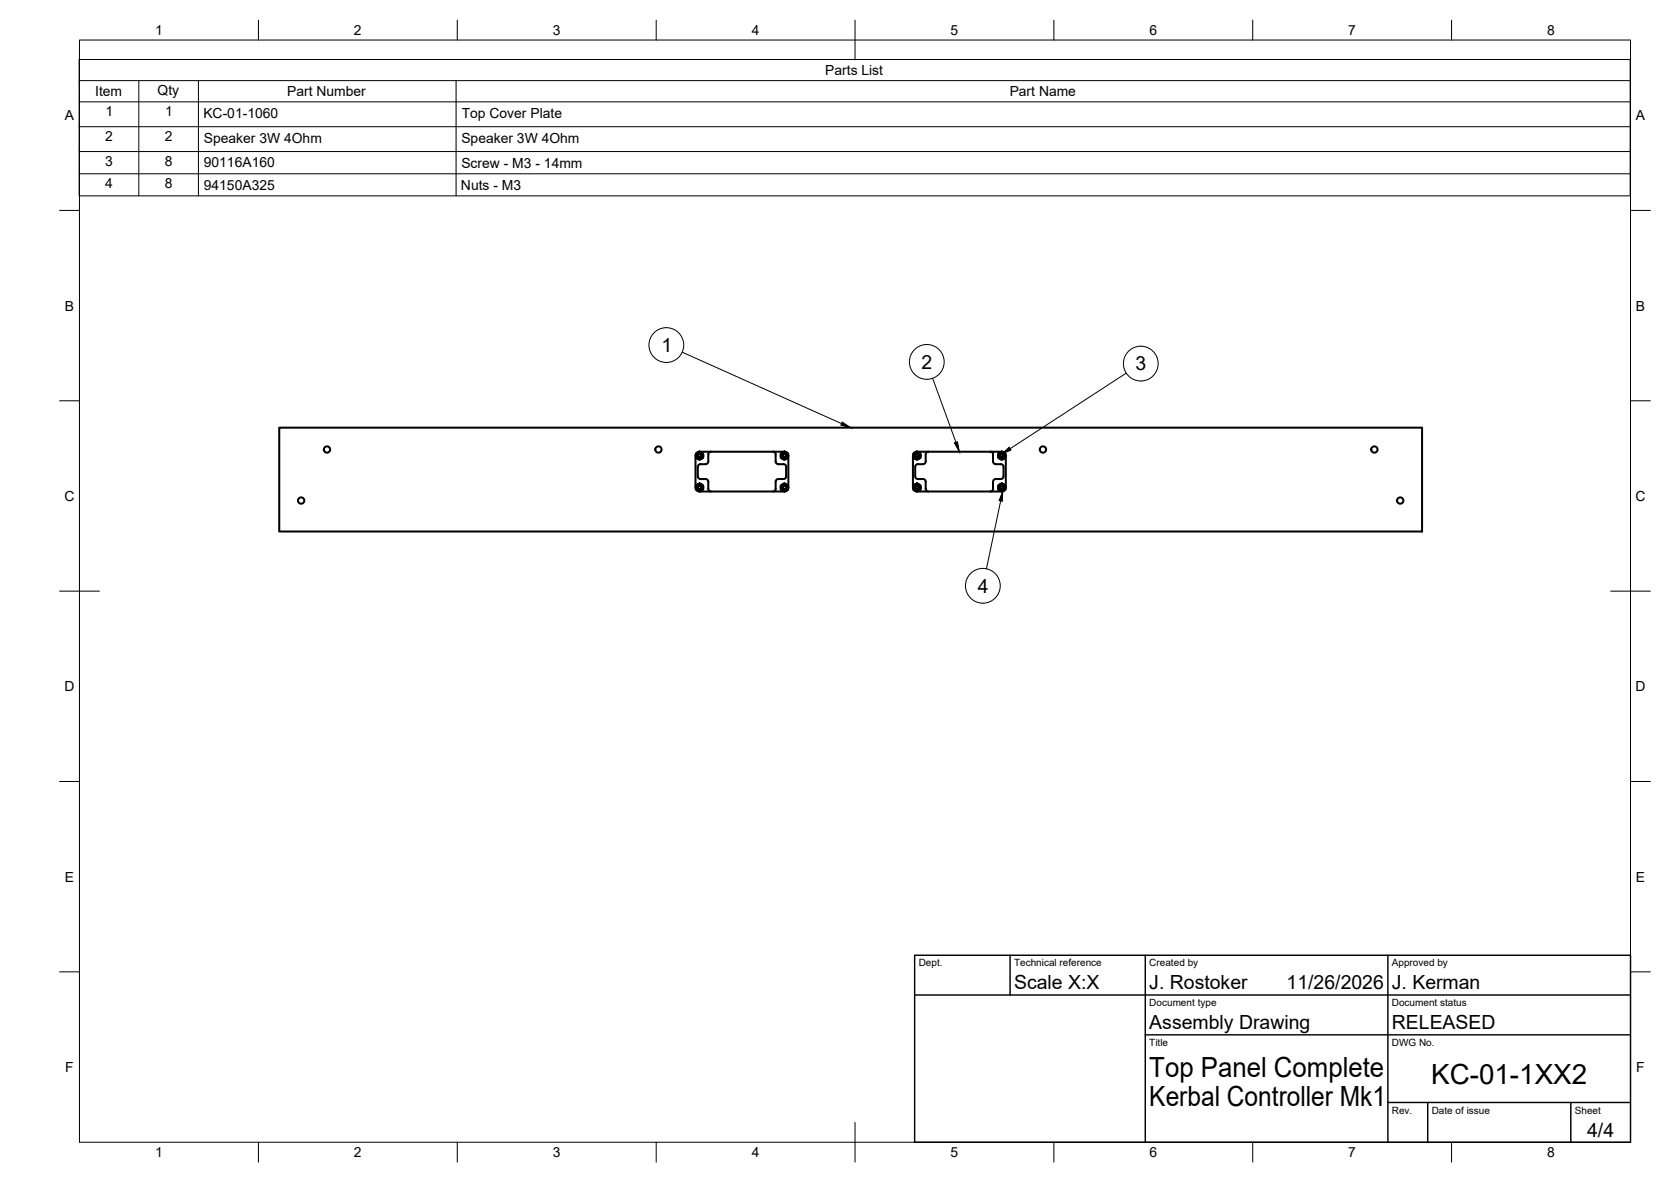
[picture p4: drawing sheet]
<svg xmlns="http://www.w3.org/2000/svg" width="420mm" height="297mm" viewBox="0 0 420 297" stroke-linecap="round" stroke-linejoin="round" font-family="sans-serif">
<!-- layer: Visible -->
<g fill="none" stroke="#000" stroke-width=".51">
<path d="M70.2 107.5h287.4v26.1h-287.4zM175 114l.3-.2a.93 .93 0 0 1 1.5 .5v.1a.95 .95 0 0 1-1.1 1.1l-.2-.1a1.02 1.02 0 0 1-.5-1.4zM175 114.1v8.8M175.4 114.6l.2 .3M175.5 119.7a.67 .67 0 0 0 .6 .7h1.3M175.7 114.9l-.2-.5 .3-.3 .4 .1 .1 .5-.3 .3-.4-.1 .5 .1 .3-.4-.1-.4-.4-.2-.4 .2-.1 .4 .2 .3h.4M175.8 113.5l-.7 .4M176 113.5h21.1M176.1 116.7h1.3M176.1 116.6a.67 .67 0 0 0-.6 .7v2.4M178.8 113.5a.67 .67 0 0 0-.7 .7v1.8a.67 .67 0 0 1-.7 .6M194.4 113.5a.67 .67 0 0 1 .6 .7v1.8a.67 .67 0 0 0 .7 .6"/>
<path d="M195.7 116.7h1.3M196.3 114l.4-.2a.93 .93 0 0 1 1.4 .5v.1a.95 .95 0 0 1-1.1 1.1l-.1-.1a1.02 1.02 0 0 1-.6-1.4zM196.7 114.6l.2 .3h.5M196.7 114.6l.2-.5h.6l.2 .5-.3 .4-.4-.1 .6-.1v-.6l-.4-.1-.4 .2v.3l.3 .3M196.8 114.6l.2 .3M197 116.6a.67 .67 0 0 1 .7 .7M197.4 113.5l.7 .4M197.7 117.3v2.4M197.7 119.7a.67 .67 0 0 1-.7 .7h-1.3a.67 .67 0 0 0-.7 .6v1.9a.67 .67 0 0 1-.6 .6M198.2 114.1v.4M198.2 114.5v8M229.6 114.1v8.8"/>
<path d="M229.6 114l.4-.2a.93 .93 0 0 1 1.5 .5v.1a.95 .95 0 0 1-1.1 1.1l-.2-.1a1.02 1.02 0 0 1-.6-1.4zM230.1 114.6l.3 .3h.3M230.1 114.6l.2-.5h.5l.3 .5-.3 .4-.5-.1 .6-.1v-.6l-.4-.1-.3 .2v.3l.2 .3M230.1 114.6l.2 .3M230.1 119.7a.67 .67 0 0 0 .7 .7h1.3a.67 .67 0 0 1 .7 .6l-.1 1.9 .3 .4 .4 .2M230.4 113.5l-.7 .4M230.7 113.5h21.1M230.8 116.7h1.3M230.8 116.6a.67 .67 0 0 0-.7 .7v2.4M233.4 113.5a.67 .67 0 0 0-.6 .7l-.1 1.8a.63 .63 0 0 1-.6 .6M249 113.5a.63 .63 0 0 1 .7 .7v1.8a.67 .67 0 0 0 .7 .6M250.4 116.7h1.3"/>
<path d="M251 114l.3-.2a.96 .96 0 0 1 1.5 .4v.2a.95 .95 0 0 1-1.1 1.1l-.2-.1a1.02 1.02 0 0 1-.5-1.4zM251.4 114.6l.3 .3h.4M251.4 114.6l.2-.5h.6l.2 .5-.3 .4-.5-.1h.6v-.7l-.3-.1-.4 .2v.3l.2 .3M251.4 114.6l.2 .3M251.7 116.6a.67 .67 0 0 1 .6 .7v2.4M252 113.5l.7 .4M252.3 119.7a.67 .67 0 0 1-.6 .7h-1.3a.67 .67 0 0 0-.7 .6v1.9a.63 .63 0 0 1-.7 .6M252.8 114.1v8.8M175 122l.3-.2a.93 .93 0 0 1 1.5 .5v.1a.95 .95 0 0 1-1.1 1.1l-.2-.1a1.02 1.02 0 0 1-.5-1.4zM175.1 123.1l.7 .4M175.4 122.6l.2 .3M175.7 122.9l-.2-.3v-.3l.5-.2 .3 .3v.3l-.3 .3-.4-.1"/>
<path d="M176 123.5h21.1M176 122.9h-.4l-.2-.3 .1-.4 .4-.2 .4 .2 .1 .4-.3 .4-.5-.1M177.4 120.4a.67 .67 0 0 1 .7 .6v1.9a.67 .67 0 0 0 .7 .6M196.3 122l.4-.2a.93 .93 0 0 1 1.4 .5v.1a.95 .95 0 0 1-1.1 1.1l-.1-.1a1.02 1.02 0 0 1-.6-1.4zM196.7 122.6l.3 .3h.4M196.7 122.6l.3-.5h.5l.2 .5-.4 .4-.3-.1h.5l.1-.6-.3-.2-.5 .2v.3l.3 .3M196.8 122.6l.2 .3M197.1 122.9a.39 .39 0 0 1-.2-.6 .39 .39 0 0 1 .7 0 .39 .39 0 0 1-.2 .6M197.1 122.9h.3M198.1 123.1l-.7 .4M198.2 122.5v.4M229.6 122l.4-.2a.93 .93 0 0 1 1.5 .5v.1a.95 .95 0 0 1-1.1 1.1l-.2-.1a1.02 1.02 0 0 1-.6-1.4z"/>
<path d="M229.7 123.1l.7 .4M230.1 122.6l.2 .3h.4M230.1 122.6l.2-.5 .7 .1-.1 .7h-.6M230.1 122.6l.2 .3M230.4 122.9l-.2-.2v-.3l.5-.3 .3 .3v.3l-.3 .3-.4-.1M230.4 122.9a.39 .39 0 0 1-.2-.6 .39 .39 0 0 1 .7 0 .39 .39 0 0 1-.2 .6M230.4 122.9h.3M230.7 123.5h21.1M251 122l.3-.2a.96 .96 0 0 1 1.5 .4v.2a.95 .95 0 0 1-1.1 1.1l-.2-.1a1.02 1.02 0 0 1-.5-1.4zM251.4 122.6l.2 .3h.5M251.4 122.6l.3-.5 .6 .1v.7h-.7M251.4 122.6l.2 .3"/>
<path d="M251.7 122.9l-.2-.2v-.3l.6-.3 .2 .3v.3l-.3 .3-.4-.1M251.7 122.9a.39 .39 0 0 1-.1-.6 .39 .39 0 0 1 .6 0 .39 .39 0 0 1-.2 .6M251.7 122.9h.3M252.7 123.1l-.7 .4"/>
<circle cx="82.2" cy="113" r=".79"/>
<circle cx="165.6" cy="113" r=".79"/>
<circle cx="175.9" cy="114.5" r=".92"/>
<circle cx="175.9" cy="114.5" r=".39"/>
<circle cx="197.2" cy="114.5" r=".92"/>
<circle cx="197.2" cy="114.5" r=".39"/>
<circle cx="230.6" cy="114.5" r=".92"/>
<circle cx="230.6" cy="114.5" r=".39"/>
<circle cx="251.9" cy="114.5" r=".92"/>
<circle cx="251.9" cy="114.5" r=".39"/>
<circle cx="262.2" cy="113" r=".79"/>
<circle cx="345.6" cy="113" r=".79"/>
<circle cx="75.7" cy="125.8" r=".79"/>
<circle cx="175.9" cy="122.5" r=".92"/>
<circle cx="175.9" cy="122.5" r=".39"/>
<circle cx="197.2" cy="122.5" r=".92"/>
<circle cx="230.6" cy="122.5" r=".92"/>
<circle cx="251.9" cy="122.5" r=".92"/>
<circle cx="352.1" cy="125.8" r=".79"/>
</g>
<!-- layer: BORDER -->
<g fill="none" stroke="#000" stroke-width=".25">
<path d="M20 10.1h390v276.9h-390zM65 5.1v5M115 5.1v5M165 5.1v5M215 5.1v10M265 5.1v5M315 5.1v5M365 5.1v5M15 52.9h5M410 52.9h5M15 100.7h5M410 100.7h5"/>
<path d="M15 148.6h10M405 148.6h10M15 196.4h5M410 196.4h5M15 244.2h5M410 244.2h5M65 287v5M115 287v5M165 287v5M215 282.1v9.9M265 287v5M315 287v5"/>
<path d="M365 287v5"/>
</g>
<!-- layer: TITLEBLOCK -->
<path d="M230 240.1h180v46.9h-180zM230 250h180M254 240.1v9.9M288 240.1v46.9M349 240.1v46.9M288 260.1h122M349 277.1h61M359 277.1v9.9M395 277.1v9.9" fill="none" stroke="#000" stroke-width=".36"/>
<!-- layer: Parts Lists -->
<path d="M19.9 15h390v34.2h-390zM19.9 20.3h390M19.9 25.6h390M19.9 31.8h390M19.9 38.1h390M34.9 20.3v28.9M49.9 20.3v28.9M114.7 20.3v28.9M19.9 43.7h390" fill="none" stroke="#000" stroke-width=".25"/>
<!-- layer: Balloons -->
<g fill="none" stroke="#000" stroke-width=".25">
<circle cx="167.5" cy="86.7" r="4.4"/>
<circle cx="233" cy="91" r="4.4"/>
<circle cx="286.8" cy="91.4" r="4.4"/>
<circle cx="247.1" cy="147.2" r="4.4"/>
</g>
<!-- layer: 0 -->
<path d="M211.8 106.1l2.1 1.4-2.5-.7zM240 111.3l.7-.3 .5 2.5zM251.9 114.1l1.8-1.7 .5 .7zM252.1 123.4l-.1 2.6-.8-.2z" fill="#000" stroke="#000" stroke-width=".25"/>
<path d="M171.5 88.5l40.1 18M234.5 95.1l5.9 16.1M283.2 93.8l-29.2 19M251.6 125.9l-3.6 17" fill="none" stroke="#000" stroke-width=".25"/>
<g font-size="7">
<text x="289" y="270.6">Top Panel Complete</text>
<text x="359.9" y="272.3">KC-01-1XX2</text>
<text x="289" y="278.1">Kerbal Controller Mk1</text>
</g>
<g font-size="4.9">
<text x="166.4" y="88.5">1</text>
<text x="231.7" y="92.7">2</text>
<text x="285.5" y="93.1">3</text>
<text x="245.9" y="149">4</text>
<text x="255" y="248.5">Scale X:X</text>
<text x="289" y="248.5">J. Rostoker</text>
<text x="323.5" y="248.5">11/26/2026</text>
<text x="350" y="248.5">J. Kerman</text>
<text x="289" y="258.6">Assembly Drawing</text>
<text x="350" y="258.6">RELEASED</text>
<text x="399.1" y="285.7">4/4</text>
</g>
<g font-size="3.5">
<text x="39" y="8.8">1</text>
<text x="89" y="8.8">2</text>
<text x="139" y="8.8">3</text>
<text x="189" y="8.8">4</text>
<text x="239" y="8.8">5</text>
<text x="289" y="8.8">6</text>
<text x="339" y="8.8">7</text>
<text x="389" y="8.8">8</text>
<text x="39.6" y="23.8">Qty</text>
<text x="207.5" y="18.8">Parts List</text>
<text x="23.9" y="24.2">Item</text>
<text x="26.6" y="29.1">1</text>
<text x="41.6" y="29.1">1</text>
<text x="51.1" y="29.6">KC-01-1060</text>
<text x="72.2" y="24.2">Part Number</text>
<text x="116.1" y="29.6">Top Cover Plate</text>
<text x="253.9" y="24.2">Part Name</text>
<text x="16.3" y="30.2">A</text>
<text x="26.5" y="35.4">2</text>
<text x="41.5" y="35.4">2</text>
<text x="51.2" y="35.9">Speaker 3W 4Ohm</text>
<text x="116" y="35.9">Speaker 3W 4Ohm</text>
<text x="411.3" y="30.2">A</text>
<text x="26.4" y="41.6">3</text>
<text x="41.4" y="41.6">8</text>
<text x="26.5" y="47.2">4</text>
<text x="41.4" y="47.2">8</text>
<text x="51.2" y="42.1">90116A160</text>
<text x="51.2" y="47.7">94150A325</text>
<text x="115.9" y="47.7">Nuts - M3</text>
<text x="116" y="42.1">Screw - M3 - 14mm</text>
<text x="16.3" y="78">B</text>
<text x="411.3" y="78">B</text>
<text x="16.2" y="125.9">C</text>
<text x="411.2" y="125.9">C</text>
<text x="16.2" y="173.7">D</text>
<text x="411.2" y="173.7">D</text>
<text x="16.3" y="221.6">E</text>
<text x="411.3" y="221.6">E</text>
<text x="16.4" y="269.4">F</text>
<text x="411.4" y="269.4">F</text>
<text x="39" y="290.8">1</text>
<text x="89" y="290.8">2</text>
<text x="139" y="290.8">3</text>
<text x="189" y="290.8">4</text>
<text x="239" y="290.8">5</text>
<text x="289" y="290.8">6</text>
<text x="339" y="290.8">7</text>
<text x="389" y="290.8">8</text>
</g>
<g font-size="2.5">
<text x="231" y="242.9">Dept.</text>
<text x="255" y="242.9">Technical reference</text>
<text x="289" y="242.9">Created by</text>
<text x="350" y="242.9">Approved by</text>
<text x="289" y="252.8">Document type</text>
<text x="350" y="252.8">Document status</text>
<text x="289" y="262.9">Title</text>
<text x="350" y="262.9">DWG No.</text>
<text x="350" y="279.9">Rev.</text>
<text x="360" y="279.9">Date of issue</text>
<text x="396" y="279.9">Sheet</text>
</g>
</svg>
